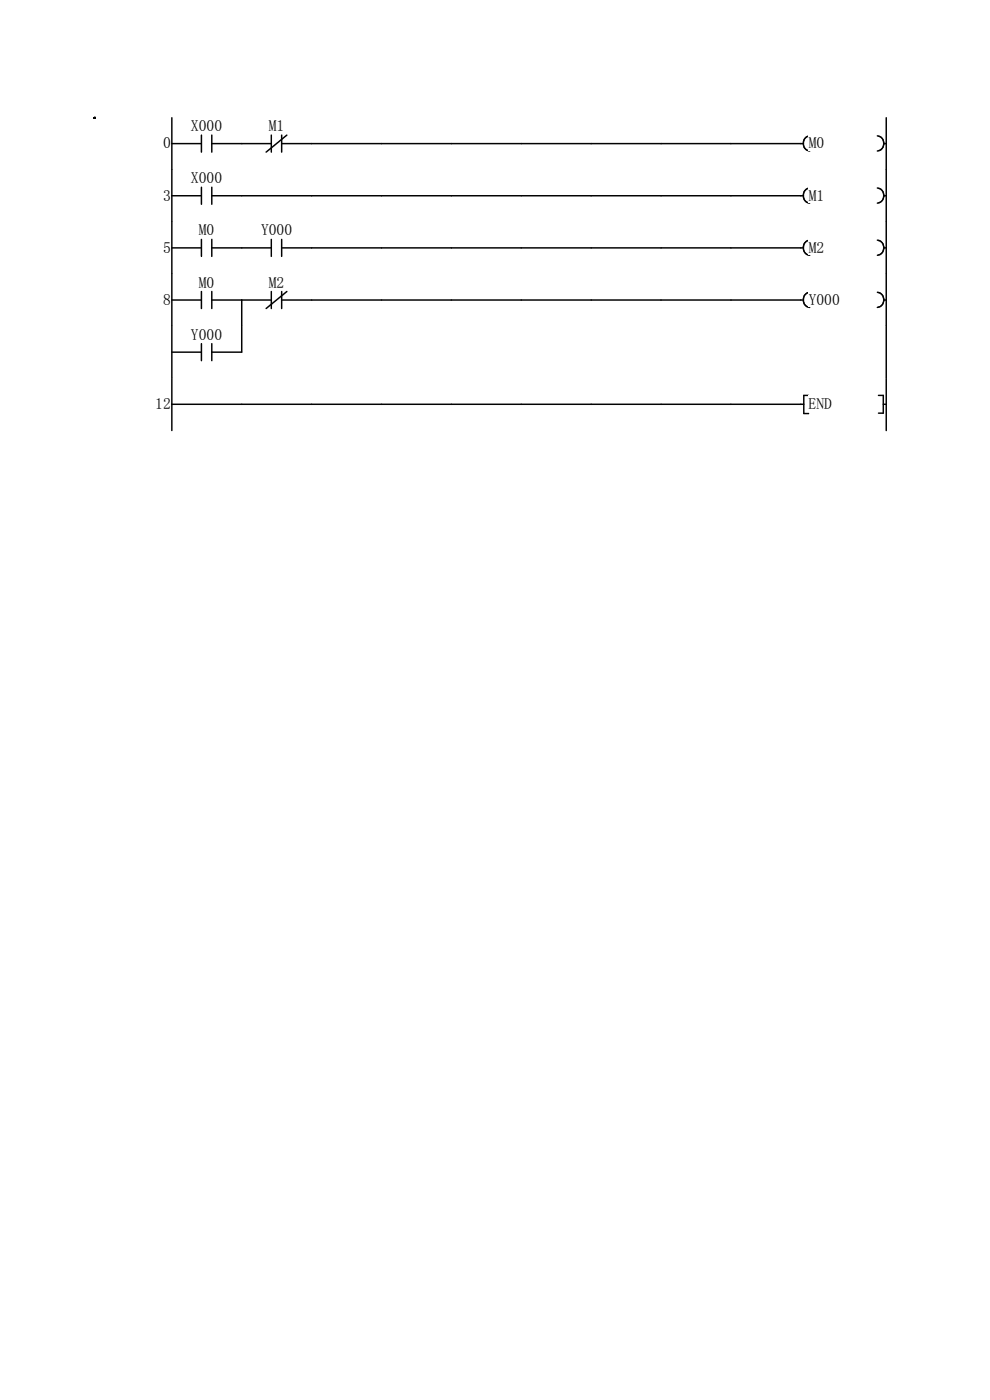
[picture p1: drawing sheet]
<svg xmlns="http://www.w3.org/2000/svg" width="210mm" height="297mm" viewBox="0 0 210 297" stroke-linecap="round" stroke-linejoin="round" font-family="sans-serif">
<path d="M36.5 30.5h6.2M36.5 25v11M42.7 28.7v3.6M44.9 30.5h6.4M44.9 28.7v3.6" fill="none" stroke="#070000" stroke-width=".31"/>
<path d="M57 25h3.3v3.3h-3.3z" fill="#fff"/>
<path d="M51.3 30.5h6.3M57.6 28.7v3.6M59.7 30.5h110.7M59.7 28.7v3.6M60.8 28.7l-4.3 3.6M171.8 28.8a1.63 1.63 0 0 0-1.4 1.6 1.63 1.63 0 0 0 1.4 1.6" fill="none" stroke="#070000" stroke-width=".31"/>
<path d="M171.5 28.7h3.3v3.3h-3.3z" fill="#fff"/>
<path d="M186.1 28.8a1.62 1.62 0 0 1 1.4 1.6 1.62 1.62 0 0 1-1.4 1.6M187.4 30.5h.6M188 25v11" fill="none" stroke="#070000" stroke-width=".31"/>
<g fill="#fff">
<path d="M20 36.1h16.5v11h-16.5z"/>
<path d="M36.5 36.1h14.8v11h-14.8z"/>
<path d="M51.3 36.1h14.8v11h-14.8z"/>
<path d="M66.1 36.1h14.8v11h-14.8z"/>
<path d="M80.9 36.1h14.9v11h-14.9z"/>
<path d="M95.8 36.1h14.8v11h-14.8z"/>
<path d="M110.6 36.1h14.8v11h-14.8z"/>
<path d="M125.4 36.1h14.9v11h-14.9z"/>
<path d="M140.3 36.1h14.8v11h-14.8z"/>
<path d="M155.1 36.1h14.8v11h-14.8z"/>
<path d="M169.9 36.1h18.1v11h-18.1z"/>
<path d="M34.6 39.7h1.6v3.3h-1.6z"/>
<path d="M40.5 36h6.6v3.3h-6.6z"/>
</g>
<path d="M36.5 36v11.1M42.7 39.7v3.6M44.9 39.7v3.6M171.8 39.9a1.63 1.63 0 0 0-1.4 1.6 1.63 1.63 0 0 0 1.4 1.6M36.5 41.5h6.2M44.9 41.5h125.5" fill="none" stroke="#070000" stroke-width=".31"/>
<path d="M171.5 39.7h3.3v3.3h-3.3z" fill="#fff"/>
<path d="M186.1 39.9a1.62 1.62 0 0 1 1.4 1.6 1.62 1.62 0 0 1-1.4 1.6M188 36v11.1M187.4 41.5h.6" fill="none" stroke="#070000" stroke-width=".31"/>
<g fill="#fff">
<path d="M20 47.1h16.5v11.1h-16.5z"/>
<path d="M36.5 47.1h14.8v11.1h-14.8z"/>
<path d="M51.3 47.1h14.8v11.1h-14.8z"/>
<path d="M66.1 47.1h14.8v11.1h-14.8z"/>
<path d="M80.9 47.1h14.9v11.1h-14.9z"/>
<path d="M95.8 47.1h14.8v11.1h-14.8z"/>
<path d="M110.6 47.1h14.8v11.1h-14.8z"/>
<path d="M125.4 47.1h14.9v11.1h-14.9z"/>
<path d="M140.3 47.1h14.8v11.1h-14.8z"/>
<path d="M155.1 47.1h14.8v11.1h-14.8z"/>
<path d="M169.9 47.1h18.1v11.1h-18.1z"/>
<path d="M34.6 50.8h1.6v3.3h-1.6z"/>
<path d="M42.2 47.1h3.3v3.3h-3.3z"/>
</g>
<path d="M36.5 52.6h6.2M36.5 47.1v11.1M42.7 50.8v3.6M44.9 52.6h6.4M44.9 50.8v3.6" fill="none" stroke="#070000" stroke-width=".31"/>
<path d="M55.4 47.1h6.6v3.3h-6.6z" fill="#fff"/>
<path d="M51.3 52.6h6.3M57.6 50.8v3.6M59.7 52.6h110.7M59.7 50.8v3.6M171.8 50.9a1.63 1.63 0 0 0-1.4 1.6 1.63 1.63 0 0 0 1.4 1.7" fill="none" stroke="#070000" stroke-width=".31"/>
<path d="M171.5 50.8h3.3v3.3h-3.3z" fill="#fff"/>
<path d="M186.1 50.9a1.62 1.62 0 0 1 1.4 1.6 1.62 1.62 0 0 1-1.4 1.7M187.4 52.6h.6M188 47.1v11.1" fill="none" stroke="#070000" stroke-width=".31"/>
<g fill="#fff">
<path d="M20 58.2h16.5v11h-16.5z"/>
<path d="M36.5 58.2h14.8v11h-14.8z"/>
<path d="M51.3 58.2h14.8v11h-14.8z"/>
<path d="M66.1 58.2h14.8v11h-14.8z"/>
<path d="M80.9 58.2h14.9v11h-14.9z"/>
<path d="M95.8 58.2h14.8v11h-14.8z"/>
<path d="M110.6 58.2h14.8v11h-14.8z"/>
<path d="M125.4 58.2h14.9v11h-14.9z"/>
<path d="M140.3 58.2h14.8v11h-14.8z"/>
<path d="M155.1 58.2h14.8v11h-14.8z"/>
<path d="M169.9 58.2h18.1v11h-18.1z"/>
<path d="M34.6 61.8h1.6v3.4h-1.6z"/>
<path d="M42.2 58.2h3.3v3.3h-3.3z"/>
</g>
<path d="M36.5 58.2v11M36.5 63.6h6.2M42.7 61.8v3.6M44.9 63.6h6.4M44.9 61.8v3.6" fill="none" stroke="#070000" stroke-width=".31"/>
<path d="M57 58.2h3.3v3.3h-3.3z" fill="#fff"/>
<path d="M57.6 63.6h-6.3v5.6M57.6 61.8v3.6M59.7 63.6h110.7M59.7 61.8v3.6M60.8 61.8l-4.3 3.6M171.8 62a1.63 1.63 0 0 0-1.4 1.6 1.63 1.63 0 0 0 1.4 1.6" fill="none" stroke="#070000" stroke-width=".31"/>
<path d="M171.5 61.8h6.6v3.4h-6.6z" fill="#fff"/>
<path d="M188 58.2v11M186.1 62a1.62 1.62 0 0 1 1.4 1.6 1.62 1.62 0 0 1-1.4 1.6M187.4 63.6h.6" fill="none" stroke="#070000" stroke-width=".31"/>
<g fill="#fff">
<path d="M20 69.2h16.5v11.1h-16.5z"/>
<path d="M36.5 69.2h14.8v11.1h-14.8z"/>
<path d="M51.3 69.2h14.8v11.1h-14.8z"/>
<path d="M66.1 69.2h14.8v11.1h-14.8z"/>
<path d="M80.9 69.2h14.9v11.1h-14.9z"/>
<path d="M95.8 69.2h14.8v11.1h-14.8z"/>
<path d="M110.6 69.2h14.8v11.1h-14.8z"/>
<path d="M125.4 69.2h14.9v11.1h-14.9z"/>
<path d="M140.3 69.2h14.8v11.1h-14.8z"/>
<path d="M155.1 69.2h14.8v11.1h-14.8z"/>
<path d="M169.9 69.2h18.1v11.1h-18.1z"/>
<path d="M40.5 69.2h6.6v3.3h-6.6z"/>
</g>
<path d="M36.5 74.7h6.2M36.5 69.2v11.1M42.7 72.9v3.6M44.9 72.9v3.6M51.3 69.2v5.5h-6.4M188 69.2v11.1" fill="none" stroke="#070000" stroke-width=".31"/>
<g fill="#fff">
<path d="M20 80.3h16.5v11.1h-16.5z"/>
<path d="M36.5 80.3h14.8v11.1h-14.8z"/>
<path d="M51.3 80.3h14.8v11.1h-14.8z"/>
<path d="M66.1 80.3h14.8v11.1h-14.8z"/>
<path d="M80.9 80.3h14.9v11.1h-14.9z"/>
<path d="M95.8 80.3h14.8v11.1h-14.8z"/>
<path d="M110.6 80.3h14.8v11.1h-14.8z"/>
<path d="M125.4 80.3h14.9v11.1h-14.9z"/>
<path d="M140.3 80.3h14.8v11.1h-14.8z"/>
<path d="M155.1 80.3h14.8v11.1h-14.8z"/>
<path d="M169.9 80.3h18.1v11.1h-18.1z"/>
<path d="M32.9 83.9h3.3v3.3h-3.3z"/>
</g>
<path d="M36.5 85.8h134M36.5 80.3v11M171.5 83.9h-1v3.8h1" fill="none" stroke="#070000" stroke-width=".31"/>
<path d="M171.5 83.9h5v3.3h-5z" fill="#fff"/>
<path d="M186.3 83.9h1.1v3.7h-1.1M187.4 85.8h.6M188 80.3v11" fill="none" stroke="#070000" stroke-width=".31"/>
<circle cx="20" cy="25" r=".16" fill="#070000"/>
<g font-size="3.3">
<text x="40.5" y="27.8">X000</text>
<text x="57" y="27.8">M1</text>
<text x="34.6" y="31.5">0</text>
<text x="171.5" y="31.5">M0</text>
<text x="40.5" y="38.9">X000</text>
<text x="34.6" y="42.5">3</text>
<text x="171.5" y="42.5">M1</text>
<text x="34.6" y="53.6">5</text>
<text x="42.2" y="50">M0</text>
<text x="55.4" y="50">Y000</text>
<text x="171.5" y="53.6">M2</text>
<text x="34.6" y="64.7">8</text>
<text x="42.2" y="61">M0</text>
<text x="57" y="61">M2</text>
<text x="171.5" y="64.7">Y000</text>
<text x="40.5" y="72.1">Y000</text>
<text x="32.9" y="86.8">12</text>
<text x="171.5" y="86.8">END</text>
</g>
</svg>
